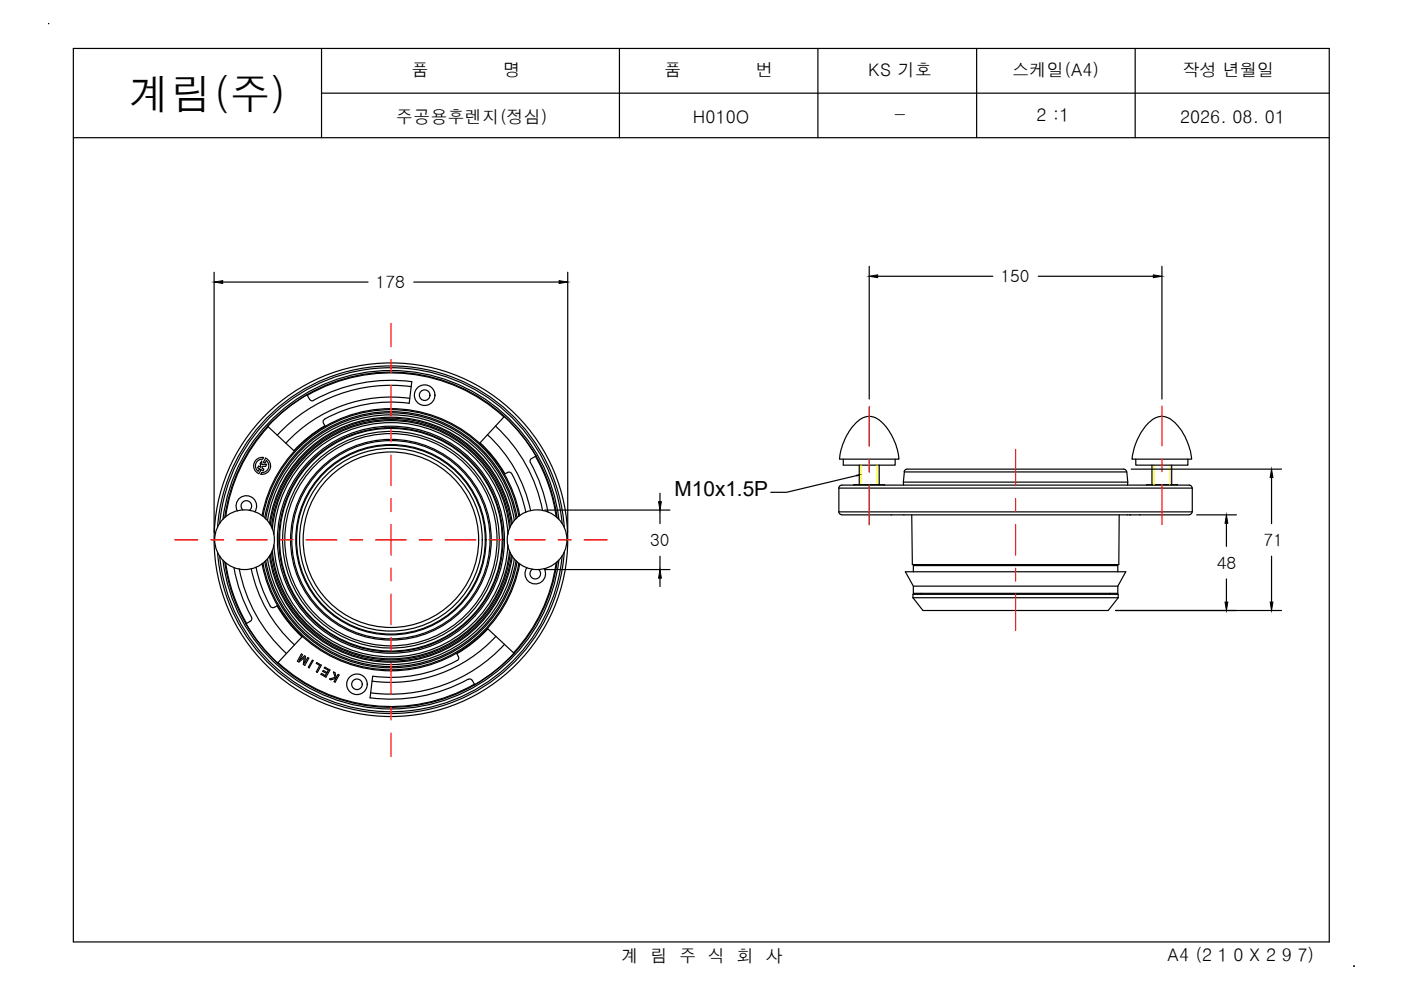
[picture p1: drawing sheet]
<svg xmlns="http://www.w3.org/2000/svg" width="297mm" height="210mm" viewBox="0 0 297 210" stroke-linecap="round" stroke-linejoin="round" font-family="sans-serif">
<path d="M10.3 5h.1M15.6 10.3h266.2v189.4h-266.2zM68.2 10.3v18.9M68.2 19.8h213.6M131.3 10.3v18.9M173.4 10.3v18.9M207.1 10.3v18.9M240.7 10.3v18.9M15.6 29.2h266.2M287.1 205h.1" fill="none" stroke="#000" stroke-width=".25"/>
<!-- layer: 0 -->
<g fill="none" stroke="#000" stroke-width=".25">
<path d="M54.8 99.9l.2-.4 .3 .2-.4 .7M55.5 97.8v.7h1l-.2 .4h-.7v.4l.3 .2-.1 .3-1.2-.6 .2-.4 .5 .2-.1-.8zM55.6 97.4a1.42 1.42 0 0 0-1.4 .9 1.42 1.42 0 0 0 .5 1.6M55.9 97a1.8 1.8 0 0 0-2 1.3 1.8 1.8 0 0 0 1 2.1M55.9 97l-.2 .4M56.3 97.1a1.8 1.8 0 0 1 1 2.2 1.8 1.8 0 0 1-2 1.2l.2-.3a1.42 1.42 0 0 0 1.4-.9 1.42 1.42 0 0 0-.5-1.7M56.3 97.1l-.4 .9 .3 .2 .3-.6M56.7 90.4a35.5 35.5 0 0 0-9 19.3M56.9 90.5a35.4 35.4 0 0 0-9 19M65.1 83.7l.5 1a.65 .65 0 0 0 .9 .2M65.1 83.7a35.5 35.5 0 0 1 41.9 4.6M65.1 83.7a35.5 35.5 0 0 0-8.4 6.7"/>
<path d="M65.1 83.7a35.5 35.5 0 0 0-8.3 6.7M65.2 83.8a35.4 35.4 0 0 1 41.6 4.6M66.5 84.9a33.8 33.8 0 0 1 20.8-4l-.5 4.6M68.8 88.9a.59 .59 0 0 0-.2 .9l.3 .5a27.9 27.9 0 0 0-6.6 5.3l-5.6-5.2M86.7 85.5a29.2 29.2 0 0 0-17.9 3.4M86.9 84.5a30.2 30.2 0 0 0-26.3 9.5M87.2 82a32.7 32.7 0 0 0-28.4 10.3M103.3 92.2a30.2 30.2 0 0 1 9.2 16.1M105.1 90.3a32.7 32.7 0 0 1 9.9 17.9M106.9 88.3a35.5 35.5 0 0 1 6.7 8.4M106.9 88.3l-5.1 5.6a27.9 27.9 0 0 1 5.2 6.5M107 88.3a35.5 35.5 0 0 1 11.1 21.4"/>
<path d="M112.4 98a33.8 33.8 0 0 1 3.8 10.5M113.5 96.7a35.4 35.4 0 0 1 4.4 12.8M113.7 96.7l-1 .5a.65 .65 0 0 0-.2 .9M178.8 97.4v1.2h11v-1.2M181.4 89.7a3.6 3.6 0 0 1 5.8 0 12.9 12.9 0 0 1 3.4 7.7h-12.6a13.3 13.3 0 0 1 3.4-7.7zM182.2 98.6v4.2M186.4 98.6v4.2M192.3 99.5l-.5 .2-.1 .3M192.3 99.5h45.9l.6 .2 .1 .3M240.8 97.4v1.2h11.1v-1.2M243.4 89.7a3.6 3.6 0 0 1 5.8 0 13.6 13.6 0 0 1 3.5 7.7h-12.7a13.3 13.3 0 0 1 3.4-7.7zM244.2 98.6v4.2"/>
<path d="M248.4 98.6v4.2M47.7 119.1a35.5 35.5 0 0 0 11.1 21.5M47.9 119.3a35.4 35.4 0 0 0 4.4 12.9M50.3 108.3a2.18 2.18 0 0 1 2-3.2 2.18 2.18 0 0 1 1.7 3.4M51.5 108.1a1.12 1.12 0 0 1-.1-1.6 1.12 1.12 0 0 1 1.7 .1 1.12 1.12 0 0 1-.2 1.6M55.6 109.3a27.8 27.8 0 0 1 27.3-22.7 27.8 27.8 0 0 1 27.3 22.7M55.6 119.5a27.8 27.8 0 0 0 27.3 22.7 27.8 27.8 0 0 0 27.3-22.7M57.6 117.2a25.5 25.5 0 0 0 25.3 22.7 25.5 25.5 0 0 0 25.3-22.7M57.6 111.7a25.5 25.5 0 0 1 25.3-22.7 25.5 25.5 0 0 1 25.3 22.7M58.1 115.6a24.8 24.8 0 0 0 24.8 23.7 24.8 24.8 0 0 0 24.8-23.7M58.1 113.3a24.8 24.8 0 0 1 24.8-23.7 24.8 24.8 0 0 1 24.8 23.7M107 100.5l.6-.3a.63 .63 0 0 1 .9 .2 29.2 29.2 0 0 1 3 8.2"/>
<path d="M108 112.1a25.3 25.3 0 0 0-25.1-22.9 25.3 25.3 0 0 0-25.2 22.9M108 116.8a25.3 25.3 0 0 1-25.1 22.9 25.3 25.3 0 0 1-25.2-22.9M108.4 111.2a25.8 25.8 0 0 0-25.5-22.5 25.8 25.8 0 0 0-25.6 22.5M108.4 117.6a25.8 25.8 0 0 1-25.5 22.6 25.8 25.8 0 0 1-25.6-22.6M108.6 111a26 26 0 0 0-25.7-22.5 26 26 0 0 0-25.8 22.5M108.6 117.9a26 26 0 0 1-25.7 22.5 26 26 0 0 1-25.8-22.5M109 110.4a26.5 26.5 0 0 0-26.1-22.4 26.5 26.5 0 0 0-26.2 22.4M109.1 118.5a26.5 26.5 0 0 1-26.2 22.4 26.5 26.5 0 0 1-26.2-22.4M109.4 110a26.9 26.9 0 0 0-26.5-22.5 26.9 26.9 0 0 0-26.6 22.5M109.4 118.9a26.9 26.9 0 0 1-26.5 22.4 26.9 26.9 0 0 1-26.6-22.4M109.6 109.8a27.2 27.2 0 0 0-26.7-22.5 27.2 27.2 0 0 0-26.8 22.5M109.6 119.1a27.2 27.2 0 0 1-26.7 22.5 27.2 27.2 0 0 1-26.8-22.5"/>
<path d="M110 109.5a27.6 27.6 0 0 0-27.1-22.6 27.6 27.6 0 0 0-27.1 22.6M110 119.4a27.6 27.6 0 0 1-27.1 22.6 27.6 27.6 0 0 1-27.1-22.6M117.9 119.3a35.4 35.4 0 0 1-9 19.1M118.1 119.1a35.5 35.5 0 0 1-17.4 26.1M118.5 110.1a35.9 35.9 0 0 0-35.6-31.5 35.9 35.9 0 0 0-35.6 31.5M118.5 118.8a35.9 35.9 0 0 1-35.6 31.5 35.9 35.9 0 0 1-35.6-31.5M119.2 111a36.5 36.5 0 0 0-36.3-33 36.5 36.5 0 0 0-36.3 33M119.2 117.9a36.5 36.5 0 0 1-36.3 33 36.5 36.5 0 0 1-36.3-33M119.6 111.8a36.9 36.9 0 0 0-36.7-34.2 36.9 36.9 0 0 0-36.8 34.2M119.6 117.1a36.9 36.9 0 0 1-36.7 34.2 36.9 36.9 0 0 1-36.8-34.2M177.9 103.5a.61 .61 0 0 1 .6-.6h73.7a.61 .61 0 0 1 .5 .6M177.9 108.5a.61 .61 0 0 0 .6 .6"/>
<path d="M177.9 103.5h74.9v5h-74.9zM178.5 109.2h73.7M181 102.9h6.6M191.5 102.2h47.6M191.6 102.9l.1-2.8h47.2l.2 2.8M193.3 109.2l.1 10.5h43.8l.1-10.5M195.3 119.7v.2M235.3 119.7v.2M243.1 102.9h6.5M252.7 108.5a.61 .61 0 0 1-.6 .6M49.6 120.3a33.8 33.8 0 0 0 3.7 10.5M50.7 120.6a32.7 32.7 0 0 0 10 17.9"/>
<path d="M52.2 132.2a35.5 35.5 0 0 0 6.6 8.3M53.3 120.6a30.2 30.2 0 0 0 9.1 16.1M53.3 130.9a.65 .65 0 0 1-.2 .8l-1 .6M54.3 120.3a28 28 0 0 0 3.2 8.4l.4 .1 .8-.3M58.7 128.4a27.9 27.9 0 0 0 5.3 6.6M63.9 138.7l.2 .1-.6 1.2 1.1-.9 .2 .1-.2 1.4 .6-1.2 .3 .2-.9 1.5-.3-.2 .2-1.4-1.1 .9-.4-.2zM64 135l-5.2 5.6M66.2 140l.2 .1-.9 1.5-.1-.1zM96.9 138.6l.3 .6a.56 .56 0 0 1-.3 .8 29.2 29.2 0 0 1-17.9 3.4M103.4 133.3l5.6 5.2M103.4 133.3a27.9 27.9 0 0 1-6.5 5.3M105.2 134.9a30.2 30.2 0 0 1-26.3 9.5"/>
<path d="M107 136.6a32.7 32.7 0 0 1-28.4 10.3M109 138.5a35.5 35.5 0 0 1-8.3 6.7M111.7 120.4a2.18 2.18 0 0 0 1.7 3.4 2.18 2.18 0 0 0 2-3.2M112.9 120.7a1.12 1.12 0 0 0-.3 1.6 1.12 1.12 0 0 0 1.7 .1 1.12 1.12 0 0 0-.1-1.6M192 121.2h46.7l-1.7 3.1v1.5h-43.4v-1.5zM193.6 126.7l2.1 2.7h39.3l2.1-2.7M193.6 126.7v-.7h43.5v.7M193.6 126.7h43.5M193.6 121.2v-1.3h43.4v1.3M193.6 124.3h43.4M195.3 125.8v.2M235.3 125.8v.2"/>
<path d="M58.8 140.6a35.5 35.5 0 0 0 41.9 4.6M58.9 140.5a35.4 35.4 0 0 0 41.7 4.5M67.2 140.5l.9 .5-.8 1.6-.2-.2 .7-1.3-.7-.4zM68.9 141.5l1 .6-.8 1.5-1.1-.6 .2-.2 .8 .4 .2-.4-.8-.4 .2-.3 .8 .5 .2-.5-.8-.5zM70.7 142.5l.3 .1 .3 1.1 .4-.7 .2 .1-.9 1.5-.2-.1 .4-.7-1 .3-.3-.1 1.1-.4zM79 143.4l-.5 4.6M99.3 144a33.8 33.8 0 0 1-20.9 3.9M99.3 144a.59 .59 0 0 1 .8 .3l.6 .9"/>
<circle cx="90" cy="83.8" r="2.18"/>
<circle cx="90" cy="83.8" r="1.12"/>
<circle cx="51.9" cy="114.4" r="6.3"/>
<circle cx="82.9" cy="114.4" r="37.5"/>
<circle cx="82.9" cy="114.4" r="24.1"/>
<circle cx="82.9" cy="114.4" r="23.8"/>
<circle cx="82.9" cy="114.4" r="22.5"/>
<circle cx="82.9" cy="114.4" r="20.2"/>
<circle cx="82.9" cy="114.4" r="20"/>
<circle cx="82.9" cy="114.4" r="19.4"/>
<circle cx="82.9" cy="114.4" r="21.3"/>
<circle cx="82.9" cy="114.4" r="21"/>
<circle cx="82.9" cy="114.4" r="18.6"/>
<circle cx="82.9" cy="114.4" r="23"/>
<circle cx="82.9" cy="114.4" r="23.6"/>
<circle cx="113.9" cy="114.4" r="6.3"/>
<circle cx="75.7" cy="145.1" r="2.18"/>
<circle cx="75.7" cy="145.1" r="1.12"/>
</g>
<!-- layer: MEMBER -->
<path d="M182.6 98.6v4.2M186 98.6v4.2M244.7 98.6v4.2M248 98.6v4.2" fill="none" stroke="#ff0" stroke-width=".25"/>
<g fill="none" stroke="#f00" stroke-width=".25">
<path d="M82.9 68.6v4.9M82.9 76.3v2.7M82.9 81.7v6.6M82.9 91v2.7M82.9 96.5v6.5M184.3 86.2v8.4M184.3 97.4v2.7M215.3 95.3v7.7M246.4 86.1v8.4M246.4 97.3v2.7M37 114.5h4.9M44.7 114.5h2.7"/>
<path d="M50.1 114.5h6.6M59.4 114.5h2.8M64.9 114.5h6.5M74.1 114.5h2.8M79.6 114.5h6.6M82.9 105.7v2.8M82.9 111.2v6.5M88.9 114.5h2.7M94.4 114.5h6.5M103.6 114.5h2.8M109.1 114.5h6.5M118.3 114.5h2.8"/>
<path d="M123.8 114.5h5M184.3 102.8v8.5M215.3 105.7v2.8M215.3 111.2v6.5M246.4 102.7v8.5M82.9 120.5v2.7M82.9 125.9v6.5M82.9 135.2v2.8M215.3 120.5v2.7M215.3 125.9v7.8M82.9 140.7v6.5M82.9 149.9v2.8"/>
<path d="M82.9 155.4v4.9"/>
</g>
<g fill="none" stroke="#000" stroke-width=".25">
<path d="M45.4 57.7v55.2M47.2 59.8h30.8M87.7 59.8h30.8M120.4 57.7v55.2M184.3 56.5v28.1M186.1 58.6h24.4M220.1 58.6h24.4M246.4 56.5v28.1M239.8 99.5h31.9M115.5 108.1h26.5M139.9 104.6v1.8M139.9 108.1v2.9"/>
<path d="M139.9 117.9v2.9M253.7 109.2h8.4M260 110.9v5M269.6 101.2v9.8M269.6 117.9v9.8M115.5 120.8h26.5M139.9 122.6v1.8M236.5 129.4h35.2M260 122.8v4.9"/>
</g>
<path d="M45.4 59.8l1.8-.3v.6zM118.5 59.5l1.9 .3-1.9 .3zM184.3 58.6l1.8-.3v.6zM244.5 58.3l1.9 .3-1.9 .3zM139.6 106.4h.6l-.3 1.7zM260 109.2l.3 1.7h-.6zM269.6 99.5l.3 1.7h-.6zM139.9 120.8l.3 1.8h-.6zM259.7 127.7h.6l-.3 1.7zM269.3 127.7h.6l-.3 1.7z" fill="#000" stroke="#000" stroke-width=".21"/>
<!-- layer: TEXT -->
<path d="M181.7 100.7h.5l-.5 .2z" fill="#000" stroke="#000" stroke-width=".21"/>
<path d="M181.7 100.8l-14.9 3.6h-3.4" fill="none" stroke="#000" stroke-width=".25"/>
<text font-size="8.8" x="27.4" y="23.1">계림(주)</text>
<text font-size="4.4" x="143" y="105.2">M10x1.5P</text>
<g font-size="3.7">
<text x="87.2" y="16.2">품</text>
<text x="106.7" y="16.2">명</text>
<text x="140.8" y="16.2">품</text>
<text x="160.3" y="16.2">번</text>
<text x="184" y="16.2">KS 기호</text>
<text x="214.6" y="16.2">스케일(A4)</text>
<text x="250.7" y="16.2">작성 년월일</text>
<text x="83.9" y="26.1">주공용후렌지(정심)</text>
<text x="146.9" y="26.1">H010O</text>
<text x="189.3" y="25.7">-</text>
<text x="219.8" y="25.7">2 :1</text>
<text x="250.2" y="26.1">2026. 08. 01</text>
<text x="131.8" y="203.9">계 림 주 식 회 사</text>
<text x="247.5" y="203.8">A4 (2 1 0 X 2 9 7)</text>
</g>
<g font-size="3.6">
<text x="212.1" y="59.8">150</text>
<text x="79.6" y="61.1">178</text>
<text x="137.9" y="115.8">30</text>
<text x="267.9" y="115.8">71</text>
<text x="258" y="120.6">48</text>
</g>
</svg>
